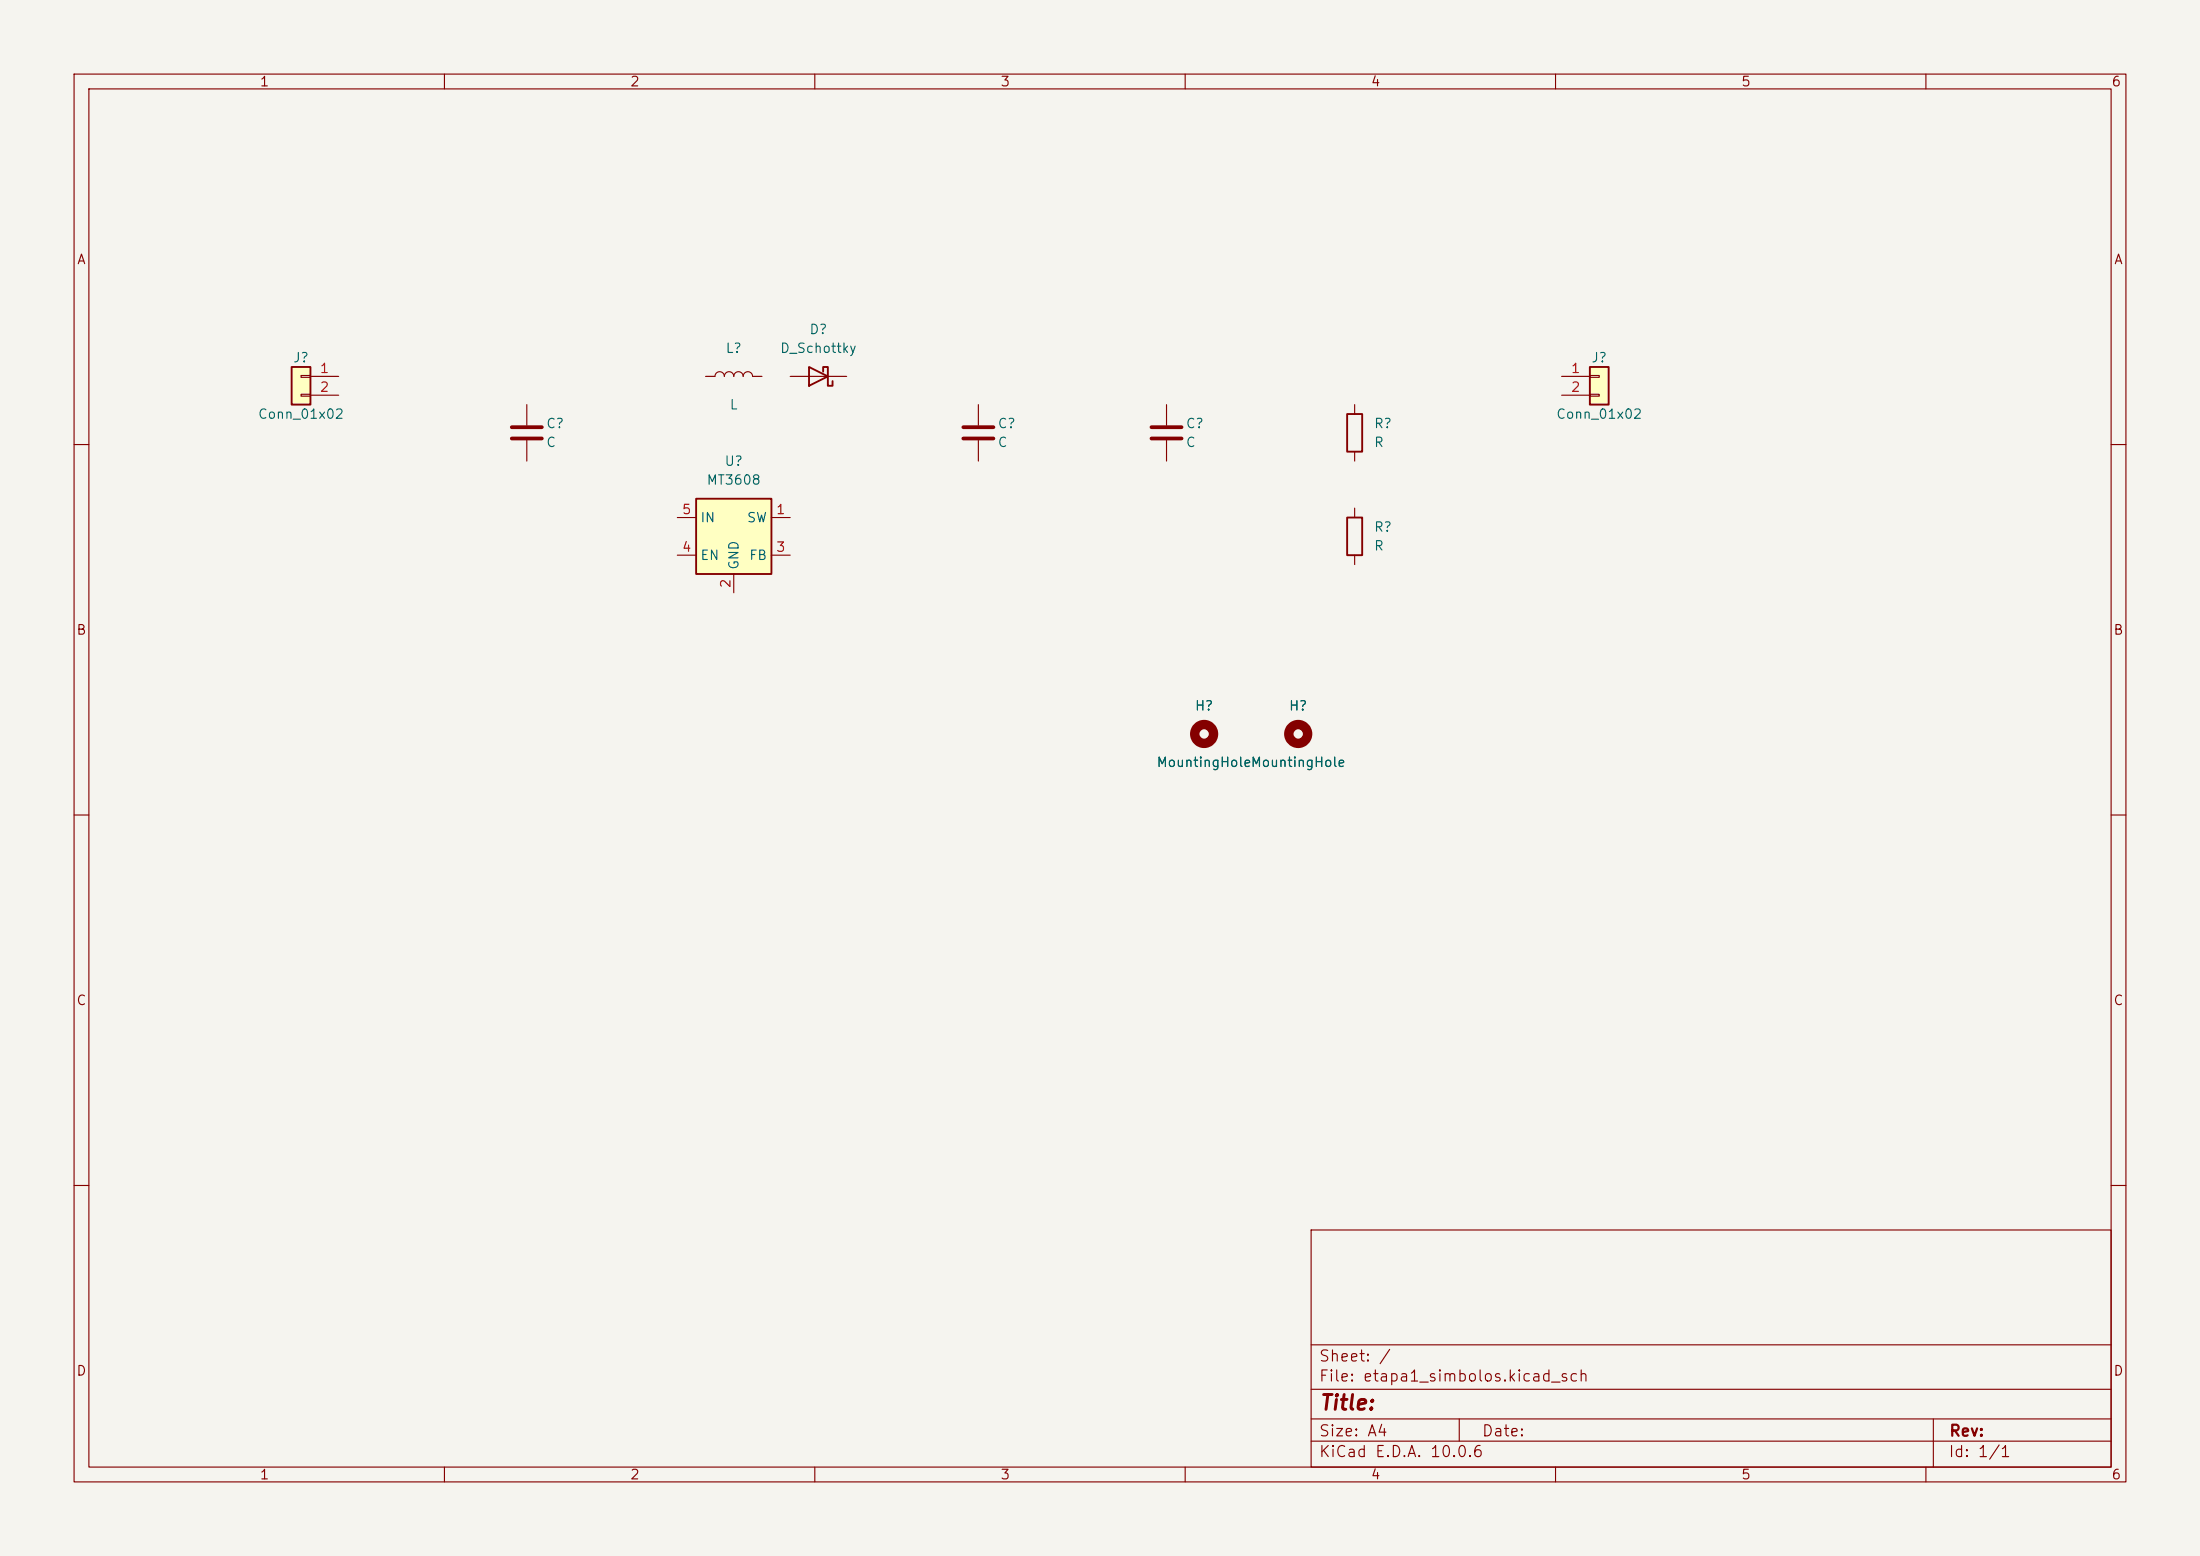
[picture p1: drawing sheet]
<svg xmlns="http://www.w3.org/2000/svg" width="297mm" height="210mm" viewBox="0 0 297 210" stroke-linecap="round" stroke-linejoin="round" font-family="sans-serif">
<path d="M0 0h297v210h-297z" fill="#f5f4ef" stroke="#f5f4ef" stroke-width=".14"/>
<g fill="none" stroke="#840000" stroke-width=".15">
<path d="M10 10h277v190h-277zM12 12h273v186h-273zM60 10v2M110 10v2M160 10v2M210 10v2M260 10v2M157.5 54.6v2.8M157.5 59.4v2.8M182.9 54.6v1.3M10 60h2M182.9 61v1.2"/>
<path d="M285 60h2M10 110h2M285 110h2M10 160h2M177 166h108v32h-108zM285 160h2M60 198v2M110 198v2M160 198v2M177 194.5h108M177 191.5h108M177 187.5h108"/>
<path d="M177 181.5h108M197 191.5v3M210 198v2M260 198v2M261 191.5v6.5"/>
</g>
<path d="M155.4 57.7h4.1M155.4 59.2h4.1" fill="none" stroke="#840000" stroke-width=".51"/>
<path d="M181.9 55.9h2v5.1h-2z" fill="none" stroke="#840000" stroke-width=".25"/>
<path d="M214.6 49.5h2.6v5.1h-2.6z" fill="#ffffc2"/>
<path d="M109.2 49.5l2.6 1.3-2.6 1.3zM111.1 50.2v-.7h.7v2.6h.6v-.7M214.6 49.5h2.6v5.1h-2.6zM181.9 69.9h2v5h-2z" fill="none" stroke="#840000" stroke-width=".25"/>
<path d="M71.1 54.6v2.8M71.1 59.4v2.8M95.2 50.8h1.3a.64 .64 0 0 1 .7-.6 .64 .64 0 0 1 .6 .6 .64 .64 0 0 1 .6-.6 .64 .64 0 0 1 .7 .6 .64 .64 0 0 1 .6-.6 .64 .64 0 0 1 .6 .6 .64 .64 0 0 1 .7-.6 .64 .64 0 0 1 .6 .6h1.3M106.7 50.8h7.6M132.1 54.6v2.8M132.1 59.4v2.8M210.8 50.8h3.8M210.8 53.3h3.8M214.6 50.7h1.3v.2h-1.3zM214.6 53.2h1.3v.3h-1.3zM182.9 68.6v1.3M182.9 74.9v1.3" fill="none" stroke="#840000" stroke-width=".15"/>
<g fill="none" stroke="#840000" stroke-width="1.3">
<circle cx="162.6" cy="99.1" r="1.27"/>
<circle cx="175.3" cy="99.1" r="1.27"/>
</g>
<path d="M69.1 57.7h4.1M69.1 59.2h4.1M130 57.7h4.1M130 59.2h4.1" fill="none" stroke="#840000" stroke-width=".51"/>
<path d="M94 67.3h10.1v10.2h-10.1z" fill="#ffffc2"/>
<path d="M94 67.3h10.1v10.2h-10.1z" fill="none" stroke="#840000" stroke-width=".25"/>
<path d="M91.4 69.9h2.6M91.4 74.9h2.6M99.1 77.5v2.5M104.1 69.9h2.6M104.1 74.9h2.6" fill="none" stroke="#840000" stroke-width=".15"/>
<path d="M39.4 49.5h2.5v5.1h-2.5z" fill="#ffffc2"/>
<path d="M39.4 49.5h2.5v5.1h-2.5z" fill="none" stroke="#840000" stroke-width=".25"/>
<path d="M40.6 50.7h1.3v.2h-1.3zM40.6 53.2h1.3v.3h-1.3zM41.9 50.8h3.8M41.9 53.3h3.8" fill="none" stroke="#840000" stroke-width=".15"/>
<text font-size="2" fill="#840000" x="178" y="190.8">Title:</text>
<g font-size="1.5" fill="#840000">
<text x="178" y="184.1">Sheet: /</text>
<text x="178" y="186.8">File: etapa1_simbolos.kicad_sch</text>
<text x="178" y="197">KiCad E.D.A. 10.0.6</text>
<text x="178" y="194.2">Size: A4</text>
<text x="200" y="194.2">Date:</text>
<text x="263" y="197">Id: 1/1</text>
<text x="263" y="194.2">Rev:</text>
</g>
<g font-size="1.3" fill="#840000">
<text x="35" y="12">1</text>
<text x="85" y="12">2</text>
<text x="135" y="12">3</text>
<text x="185" y="12">4</text>
<text x="235" y="12">5</text>
<text x="285" y="12">6</text>
<text x="10.3" y="36">A</text>
<text x="285.3" y="36">A</text>
<text x="10.2" y="86">B</text>
<text x="285.2" y="86">B</text>
<text x="10.2" y="136">C</text>
<text x="285.2" y="136">C</text>
<text x="10.2" y="186">D</text>
<text x="285.2" y="186">D</text>
<text x="35" y="200">1</text>
<text x="85" y="200">2</text>
<text x="135" y="200">3</text>
<text x="185" y="200">4</text>
<text x="235" y="200">5</text>
<text x="285" y="200">6</text>
</g>
<g font-size="1.3" fill="#006464">
<text x="97.9" y="48">L?</text>
<text x="105.2" y="48">D_Schottky</text>
<text x="109.2" y="45.4">D?</text>
<text x="39.5" y="49.2">J?</text>
<text x="214.7" y="49.2">J?</text>
<text x="34.7" y="56.8">Conn_01x02</text>
<text x="73.6" y="58.1">C?</text>
<text x="98.4" y="55.6">L</text>
<text x="134.6" y="58.1">C?</text>
<text x="160" y="58.1">C?</text>
<text x="185.4" y="58.1">R?</text>
<text x="210" y="56.8">Conn_01x02</text>
<text x="73.6" y="60.7">C</text>
<text x="95.3" y="65.7">MT3608</text>
<text x="97.7" y="63.2">U?</text>
<text x="134.6" y="60.7">C</text>
<text x="160" y="60.7">C</text>
<text x="185.4" y="60.7">R</text>
<text x="94.5" y="70.8">IN</text>
<text x="100.7" y="70.8">SW</text>
<text x="94.5" y="75.9">EN</text>
<text x="100" y="77" transform="rotate(-90 100 77)">GND</text>
<text x="101" y="75.9">FB</text>
<text x="185.4" y="72.1">R?</text>
<text x="185.4" y="74.6">R</text>
<text x="161.2" y="96.2">H?</text>
<text x="173.9" y="96.2">H?</text>
<text x="156.1" y="103.8">MountingHoleMountingHole</text>
</g>
<g font-size="1.3" fill="#a90000">
<text x="43.1" y="50.7">1</text>
<text x="43.1" y="53.2">2</text>
<text x="212" y="50.7">1</text>
<text x="212" y="53.2">2</text>
<text x="92" y="69.7">5</text>
<text x="104.7" y="69.7">1</text>
<text x="92" y="74.8">4</text>
<text x="104.7" y="74.8">3</text>
<text x="98.9" y="79.5" transform="rotate(-90 98.9 79.5)">2</text>
</g>
</svg>
